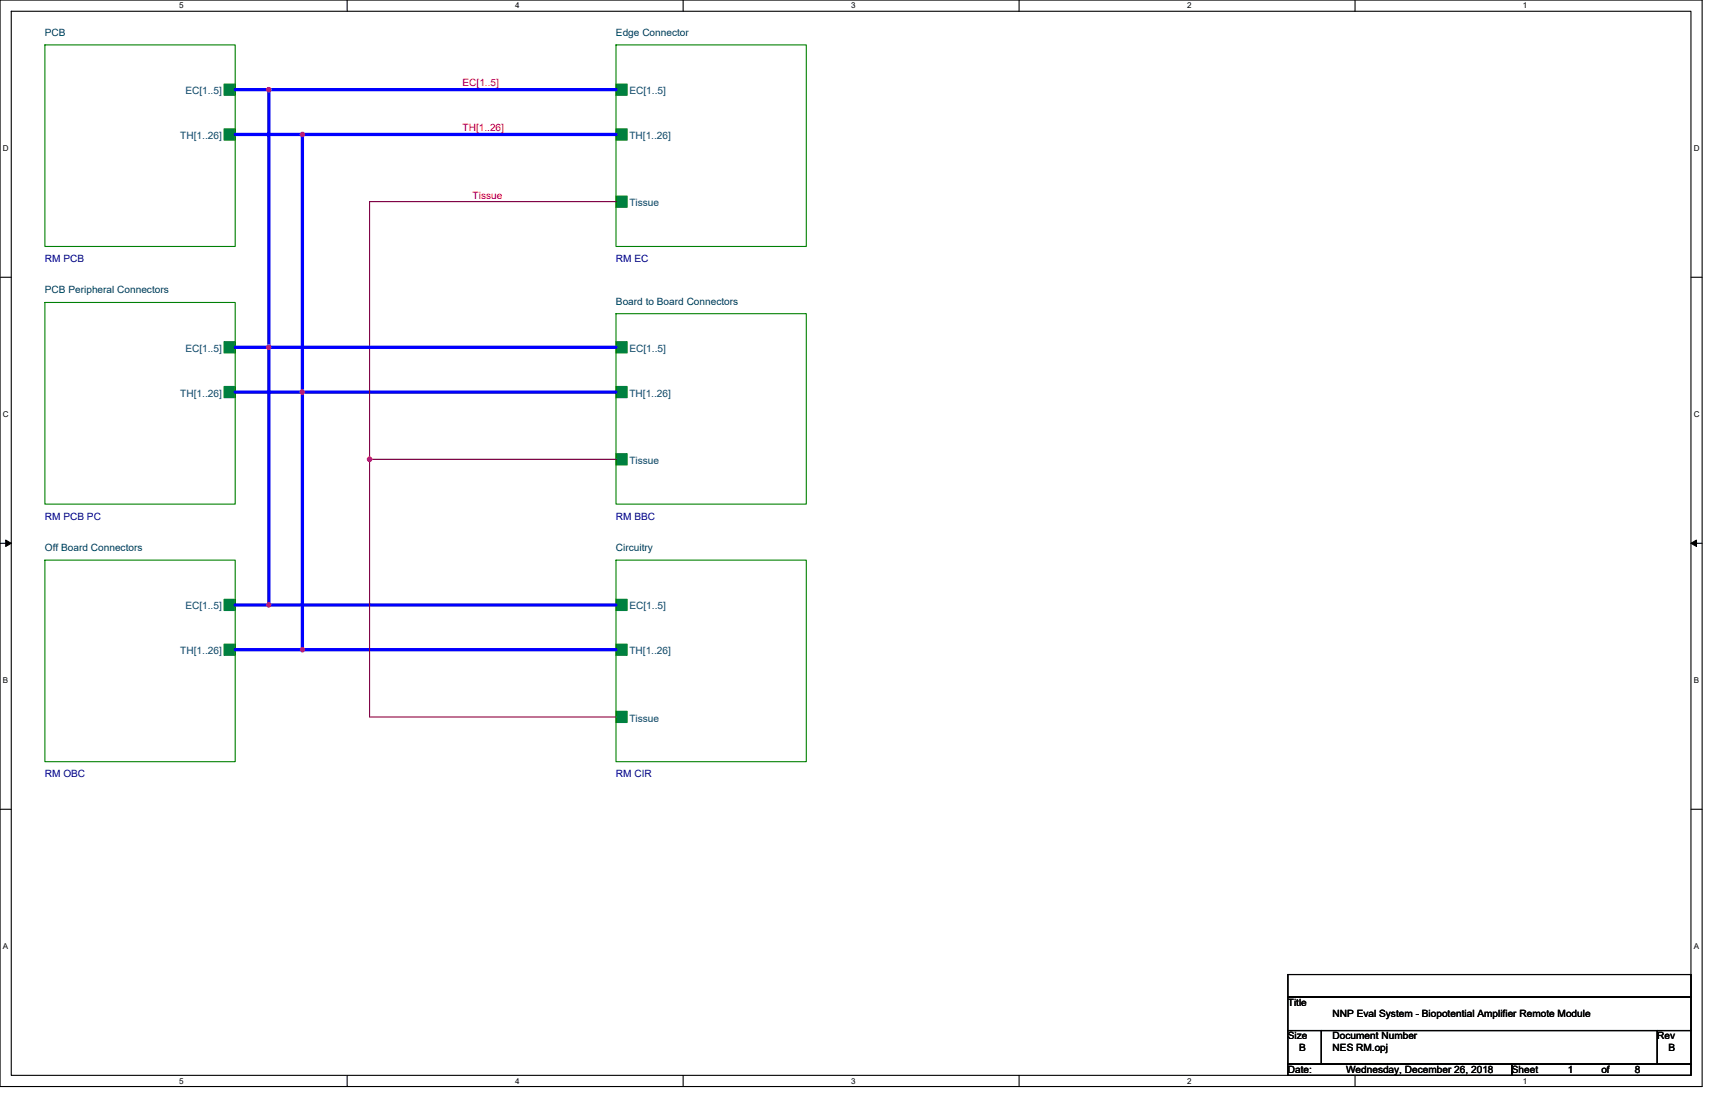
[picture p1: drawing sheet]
<svg xmlns="http://www.w3.org/2000/svg" width="432mm" height="279mm" viewBox="0 0 432 279" stroke-linecap="round" stroke-linejoin="round" font-family="sans-serif">
<path d="M0 0h428.6v273.5h-428.6zM2.8 2.8h422.9v267.9h-422.9z" fill="none" stroke="#000" stroke-width=".28"/>
<g fill="#fff">
<path d="M45.1 .3h1.1v2.3h-1.1z"/>
<path d="M45.1 271h1.1v2.2h-1.1z"/>
</g>
<path d="M87.4 0v2.8M87.4 270.7v2.8" fill="none" stroke="#000" stroke-width=".28"/>
<g fill="#fff">
<path d="M129.7 .3h1.1v2.3h-1.1z"/>
<path d="M129.7 271h1.1v2.2h-1.1z"/>
</g>
<path d="M172 0v2.8M172 270.7v2.8" fill="none" stroke="#000" stroke-width=".28"/>
<g fill="#fff">
<path d="M214.3 .3h1.1v2.3h-1.1z"/>
<path d="M214.3 271h1.1v2.2h-1.1z"/>
</g>
<path d="M256.6 0v2.8M256.6 270.7v2.8" fill="none" stroke="#000" stroke-width=".28"/>
<g fill="#fff">
<path d="M298.9 .3h1.1v2.3h-1.1z"/>
<path d="M298.9 271h1.1v2.2h-1.1z"/>
</g>
<path d="M341.2 0v2.8M341.2 270.7v2.8" fill="none" stroke="#000" stroke-width=".28"/>
<g fill="#fff">
<path d="M383.5 .3h1.1v2.3h-1.1z"/>
<path d="M383.5 271h1.1v2.2h-1.1z"/>
<path d="M.7 36.3h1.5v2.3h-1.5z"/>
<path d="M426.5 36.3h1.4v2.3h-1.4z"/>
<path d="M.7 103.3h1.5v2.2h-1.5z"/>
<path d="M426.5 103.3h1.4v2.2h-1.4z"/>
</g>
<path d="M0 69.8h2.8M425.7 69.8h2.9" fill="none" stroke="#000" stroke-width=".28"/>
<g fill="#fff">
<path d="M.7 170.2h1.4v2.3h-1.4z"/>
<path d="M426.5 170.2h1.3v2.3h-1.3z"/>
</g>
<path d="M0 136.8h2.8M425.7 136.8h2.9" fill="none" stroke="#000" stroke-width=".28"/>
<path d="M1.4 135.9l1.4 .9-1.4 .8zM425.7 136.8l1.4-.9v1.7z" fill="#000" stroke="#000" stroke-width=".25"/>
<g fill="#fff">
<path d="M.7 237.2h1.4v2.2h-1.4z"/>
<path d="M426.4 237.2h1.4v2.2h-1.4z"/>
</g>
<path d="M0 203.7h2.8M425.7 203.7h2.9M324.3 245.3h101.4v5.7h-101.4zM324.3 251h101.4v8.4h-101.4zM324.3 259.4h8.4v8.5h-8.4zM332.7 259.4h84.6v8.5h-84.6zM417.3 259.4h8.4v8.5h-8.4zM324.3 267.9h56.3v2.8h-56.3zM380.6 267.9h45.1v2.8h-45.1z" fill="none" stroke="#000" stroke-width=".28"/>
<g fill="#008040" stroke="#008040" stroke-width=".28">
<path d="M56.4 32.4h2.8v2.9h-2.8z" fill-rule="evenodd"/>
<path d="M56.4 21.2h2.8v2.8h-2.8z" fill-rule="evenodd"/>
<path d="M155.1 32.4h2.8v2.9h-2.8z" fill-rule="evenodd"/>
<path d="M155.1 49.4h2.8v2.8h-2.8z" fill-rule="evenodd"/>
<path d="M155.1 21.2h2.8v2.8h-2.8z" fill-rule="evenodd"/>
<path d="M155.1 97.3h2.8v2.8h-2.8z" fill-rule="evenodd"/>
<path d="M155.1 86h2.8v2.8h-2.8z" fill-rule="evenodd"/>
<path d="M155.1 114.2h2.8v2.8h-2.8z" fill-rule="evenodd"/>
<path d="M155.1 162.1h2.8v2.9h-2.8z" fill-rule="evenodd"/>
<path d="M155.1 150.9h2.8v2.8h-2.8z" fill-rule="evenodd"/>
<path d="M155.1 179h2.8v2.9h-2.8z" fill-rule="evenodd"/>
<path d="M56.4 97.3h2.8v2.8h-2.8z" fill-rule="evenodd"/>
<path d="M56.4 86h2.8v2.8h-2.8z" fill-rule="evenodd"/>
<path d="M56.4 162.1h2.8v2.9h-2.8z" fill-rule="evenodd"/>
<path d="M56.4 150.9h2.8v2.8h-2.8z" fill-rule="evenodd"/>
</g>
<path d="M11.3 11.3h47.9v50.7h-47.9zM155.1 11.3h47.9v50.7h-47.9zM11.3 76.1h47.9v50.8h-47.9zM155.1 79h47.9v47.9h-47.9zM11.3 141h47.9v50.7h-47.9zM155.1 141h47.9v50.7h-47.9z" fill="none" stroke="#008000" stroke-width=".28"/>
<g fill="none" stroke="#00f" stroke-width=".83">
<path d="M59.2 22.6h8.5M59.2 33.8h16.9M67.7 22.6v64.8M67.7 22.6h87.4M76.1 33.8h79M76.1 33.8v64.9h-16.9M59.2 87.4h8.5M67.7 87.4h87.4M67.7 87.4v64.9M155.1 98.7h-79v64.8M59.2 152.3h8.5M67.7 152.3h87.4"/>
<path d="M59.2 163.5h16.9M76.1 163.5h79"/>
</g>
<g fill="#f0f" stroke="#f0f" stroke-width=".28">
<circle cx="76.1" cy="33.8" r=".55"/>
<circle cx="76.1" cy="98.7" r=".55"/>
<circle cx="76.1" cy="163.5" r=".55"/>
<circle cx="67.7" cy="22.6" r=".55"/>
<circle cx="67.7" cy="152.2" r=".55"/>
<circle cx="67.7" cy="87.4" r=".56"/>
<circle cx="93" cy="115.6" r=".56"/>
</g>
<path d="M155.1 50.8h-62.1v64.8M155.1 115.6h-62.1v64.9h62.1" fill="none" stroke="#800040" stroke-width=".28"/>
<g font-size="2.5" fill="#004040">
<text x="11.3" y="9">PCB</text>
<text x="155.1" y="9">Edge Connector</text>
<text x="11.3" y="73.9">PCB Peripheral Connectors</text>
<text x="155.1" y="76.7">Board to Board Connectors</text>
<text x="11.3" y="138.7">Off Board Connectors</text>
<text x="155.1" y="138.7">Circuitry</text>
</g>
<g font-size="2.5" fill="#004080">
<text x="46.7" y="23.7">EC[1..5]</text>
<text x="158.5" y="23.7">EC[1..5]</text>
<text x="45.4" y="35">TH[1..26]</text>
<text x="158.5" y="35">TH[1..26]</text>
<text x="158.5" y="51.9">Tissue</text>
<text x="46.7" y="88.6">EC[1..5]</text>
<text x="158.5" y="88.6">EC[1..5]</text>
<text x="45.4" y="99.8">TH[1..26]</text>
<text x="158.5" y="99.8">TH[1..26]</text>
<text x="158.5" y="116.8">Tissue</text>
<text x="46.7" y="153.4">EC[1..5]</text>
<text x="158.5" y="153.4">EC[1..5]</text>
<text x="45.4" y="164.7">TH[1..26]</text>
<text x="158.5" y="164.7">TH[1..26]</text>
<text x="158.5" y="181.6">Tissue</text>
</g>
<g font-size="2.5" fill="#f00">
<text x="116.5" y="21.7">EC[1..5]</text>
<text x="116.5" y="33">TH[1..26]</text>
<text x="119" y="50.2">Tissue</text>
</g>
<g font-size="2.5" fill="#000080">
<text x="11.3" y="66">RM PCB</text>
<text x="155.1" y="66">RM EC</text>
<text x="11.3" y="130.8">RM PCB PC</text>
<text x="155.1" y="130.8">RM BBC</text>
<text x="11.3" y="195.7">RM OBC</text>
<text x="155.1" y="195.7">RM CIR</text>
</g>
<g font-size="2.5">
<text x="324.3" y="253.2">Title</text>
<text x="335.5" y="256">NNP Eval System - Biopotential Amplifier Remote Module</text>
<text x="324.3" y="261.6">Size</text>
<text x="335.5" y="261.6">Document Number</text>
<text x="417.3" y="261.6">Rev</text>
<text x="327.1" y="264.5">B</text>
<text x="335.5" y="264.5">NES RM.opj</text>
<text x="420.1" y="264.5">B</text>
<text x="324.3" y="270.1">Date:</text>
<text x="338.9" y="270.1">Wednesday, December 26, 2018</text>
<text x="380.6" y="270.1">Sheet</text>
<text x="394.7" y="270.1">1</text>
<text x="403.2" y="270.1">of</text>
<text x="411.6" y="270.1">8</text>
</g>
<g font-size="2">
<text x="45.1" y="2.1">5</text>
<text x="129.7" y="2.1">4</text>
<text x="214.3" y="2.1">3</text>
<text x="298.9" y="2.1">2</text>
<text x="383.5" y="2.1">1</text>
<text x=".7" y="38.1">D</text>
<text x="426.5" y="38.1">D</text>
<text x=".7" y="105.1">C</text>
<text x="426.5" y="105.1">C</text>
<text x=".7" y="172">B</text>
<text x="426.5" y="172">B</text>
<text x=".7" y="239">A</text>
<text x="426.5" y="239">A</text>
<text x="45.1" y="272.8">5</text>
<text x="129.7" y="272.8">4</text>
<text x="214.3" y="272.8">3</text>
<text x="298.9" y="272.8">2</text>
<text x="383.5" y="272.8">1</text>
</g>
</svg>
